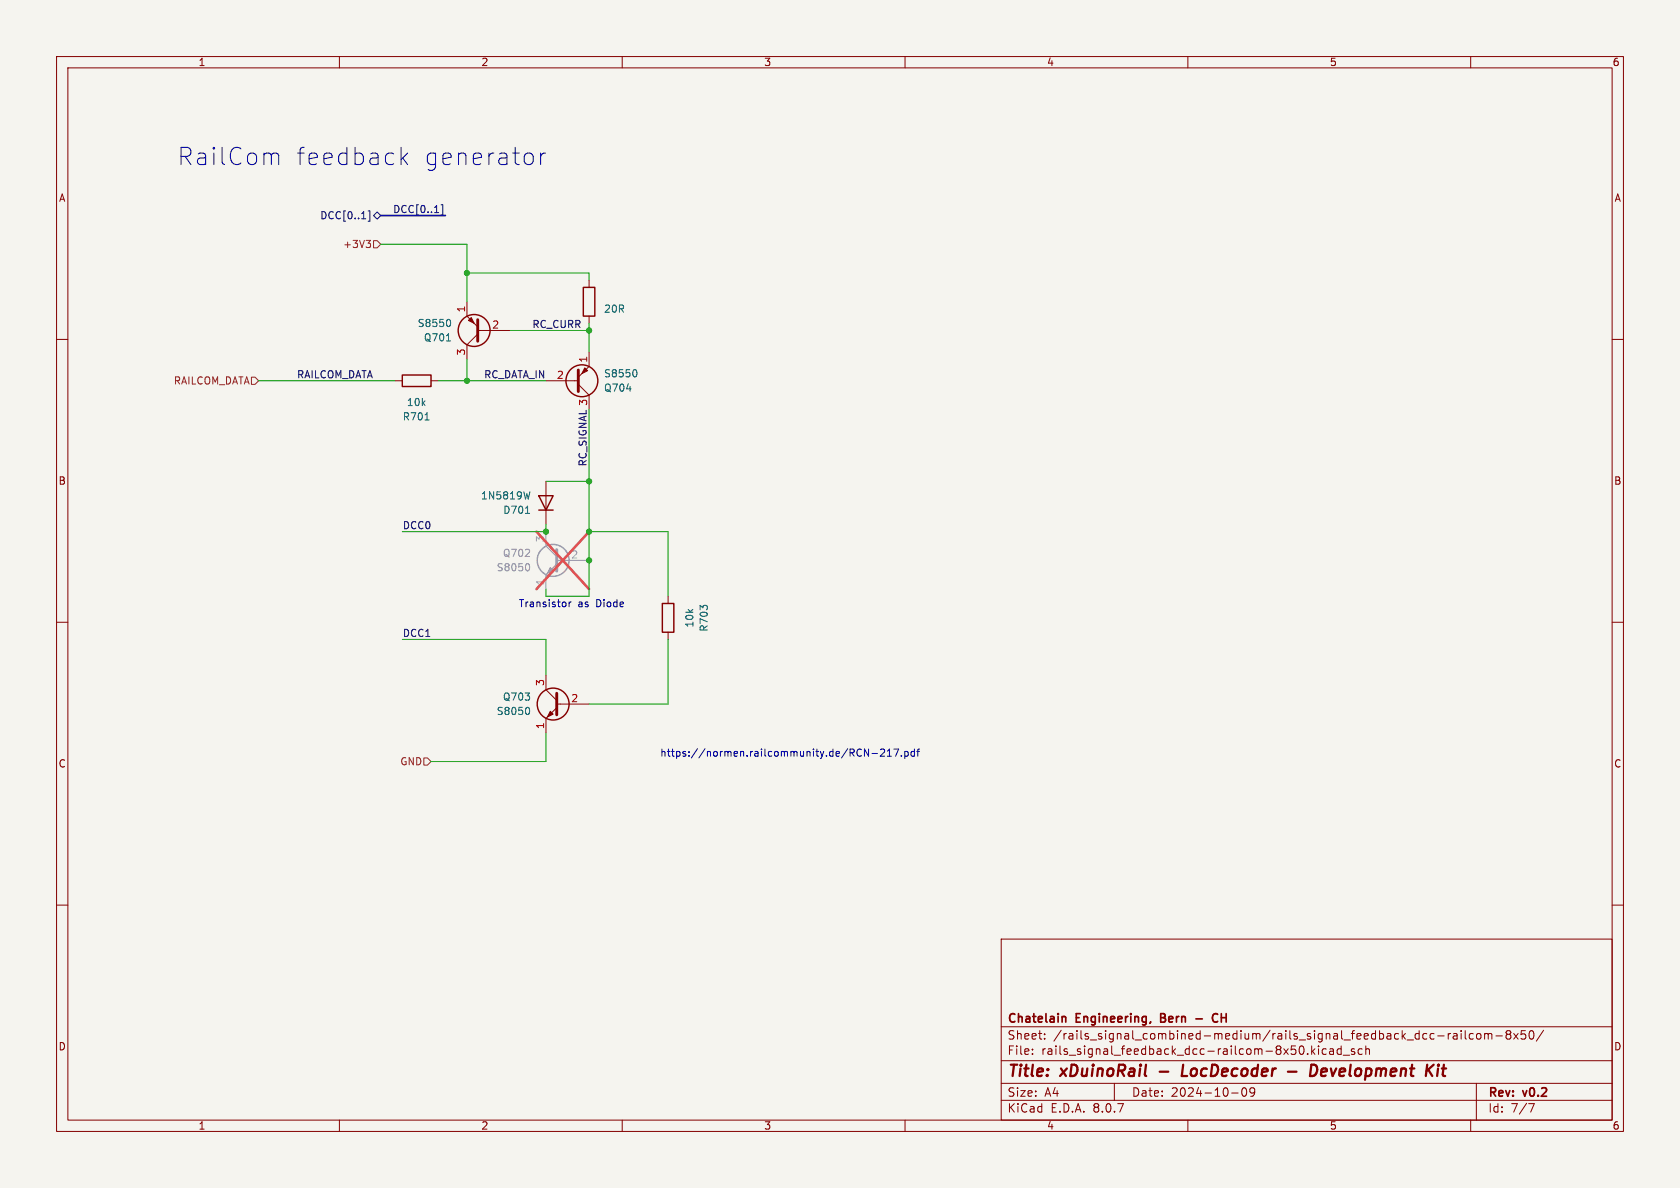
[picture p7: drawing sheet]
<svg xmlns="http://www.w3.org/2000/svg" width="297mm" height="210mm" viewBox="0 0 297 210" stroke-linecap="round" stroke-linejoin="round" font-family="sans-serif">
<path d="M0 0h297v210h-297z" fill="#f5f4ef" stroke="#f5f4ef" stroke-width=".18"/>
<g fill="none" stroke="#840000" stroke-width=".18">
<path d="M10 10h277v190h-277zM12 12h273v186h-273zM60 10v2M110 10v2M160 10v2M210 10v2M260 10v2M82.5 53.3v2.6l2 1.9M84.5 58.4h5.7M84.5 59.1l-2 1.9v2.5M104.1 49.5v1.3M104.1 55.9v1.3"/>
<path d="M10 60h2M69.8 67.3h1.3M76.2 67.3h1.3M96.5 67.3h5.7M102.2 67.9l1.9 2v2.5M104.1 62.2v2.6l-1.9 1.9M285 60h2M96.5 85.1v7.6M10 110h2M96.5 119.4v2.5l1.9 1.9M118.1 105.4v1.3M118.1 111.8v1.2"/>
<path d="M285 110h2M98.4 125.1l-1.9 1.9v2.5M98.4 124.5h5.7M10 160h2M177 166h108v32h-108zM285 160h2M60 198v2M110 198v2M160 198v2M177 194.5h108M177 191.5h108M177 187.5h108"/>
<path d="M177 181.5h108M182.5 186.3v.1M182.5 185.5v.1M184.7 183.6v.1M184.7 182.8v.1M197 191.5v3M210 198v2M217.7 193.2h1.2M219.7 192.4l.2-.1a.81 .81 0 0 1 .6 .6 .81 .81 0 0 1-.3 .8l-.2 .1a.81 .81 0 0 1-.3-1.4zM221.8 192.9l-.3 .3h-.3l-.2-.3 .1-.5 .4-.1 .2 .1a.99 .99 0 0 1-.3 1.4h-.3M231.9 184.9v1.5M232 185.8l.5 .6"/>
<path d="M232.5 185.4l-.6 .6M233.1 185.4v1M234.5 185.5l-.5-.1-.3 .3v.4l.2 .2h.6M235.1 185.5h.6v.9M235.7 185.8h-.5a.29 .29 0 0 0-.2 .3 .29 .29 0 0 0 .2 .3l.5-.1M237.1 185.5l-.4-.1-.3 .3v.4l.1 .2h.6M237.1 184.9v1.5M237.5 186.5h1.1M239.5 185.5l-.4-.1-.2 .2 .1 .2 .5 .2v.3h-.6M240.8 185.5l-.4-.1-.3 .3v.4l.1 .2h.6M241.5 185.5l.2-.1 .3 .1 .1 .9M241.5 184.9v1.5"/>
<path d="M254.2 183.1h1.1M256 182.7v1M256.5 182.7l-.3 .1-.2 .2M257 182.8h.5l.1 .9M257.6 183.1h-.5a.29 .29 0 0 0-.2 .3 .29 .29 0 0 0 .2 .3l.5-.1M258.3 182.2v.1M258.3 182.7v1M259 182.2v1.3l.2 .2M260 198v2M260.5 182.8l-.5-.1-.3 .3v.4l.2 .2h.6M261 191.5v6.5M261.2 182.8l.3-.1 .3 .3v.4l-.3 .3-.3-.1-.2-.2v-.4z"/>
<path d="M262.5 182.8l.4-.1 .2 .2M262.5 182.7v1M263.1 182.9l.2-.2 .4 .1v.9M263.1 182.9v.8M264.5 183.1h1.1M266.5 182.8l-.3 .3 .1 .5 .2 .1 .5-.1 .1-.2-.1-.4-.2-.2M266.5 182.8l-.3-.2 .3-.4 .5 .1 .1 .2-.3 .3M266.5 182.8h.3M267.6 182.7l.8 1M268.4 182.7l-.8 1M269.7 182.2h-.7l-.1 .7 .2-.1h.5l.1 .3v.5l-.2 .1-.6-.1M270.2 195.1h1l-.6 1.5"/>
<path d="M270.5 182.3l.2-.1a.81 .81 0 0 1 .6 .6 .81 .81 0 0 1-.3 .8l-.2 .1a.81 .81 0 0 1-.3-1.4zM272.9 182.1l-1.3 2"/>
</g>
<path d="M205 189.4h1.5M209.2 188.2l-.3 2h1M227.7 189.4h1.5M231.8 188.2h.5a1.08 1.08 0 0 1 .6 1.1 1.08 1.08 0 0 1-.8 .9h-.5zM234.3 188.9l-.6 .1-.2 .9 .3 .3h.4M234.6 189.4l-1 .1M254.2 188.9l-.1 1.3M254.3 188.2v.2M254.3 188.2l-.1 .1 .1 .1M254.3 188.2l.1 .1-.1 .1M254.9 188.9h.8M255.3 188.2l-.2 1.7v.2l.4 .1" fill="none" stroke="#840000" stroke-width=".4"/>
<path d="M188 179.7h.2l.2 .2v.8M205.2 179.9h.5M205.7 179.2h-.5v1.5h.6M215.3 179.3a.6 .6 0 0 0-.8 0 .6 .6 0 0 0-.2 .7 .56 .56 0 0 0 .3 .6 .56 .56 0 0 0 .7-.1M211.4 180.1h1.2" fill="none" stroke="#840000" stroke-width=".3"/>
<path d="M98.4 122.6v3.8" fill="none" stroke="#840000" stroke-width=".51"/>
<g fill="#840000" stroke="#840000" stroke-width=".18">
<path d="M97.3 125.7l.5 .5-1 .5z"/>
<path d="M103.4 65l.5 .5-1 .5z"/>
<path d="M83.3 56.1l.5 1.1-1-.6z"/>
</g>
<g fill="none" stroke="#840000" stroke-width=".25">
<path d="M103.1 50.8h2.1v5.1h-2.1zM71.1 66.3h5.1v2h-5.1zM95.2 87.6h2.6l-1.3 2.6zM95.2 90.2h2.6M117.1 106.7h2v5.1h-2z"/>
<circle cx="83.8" cy="58.4" r="2.82"/>
<circle cx="102.9" cy="67.3" r="2.82"/>
<circle cx="97.8" cy="124.5" r="2.82"/>
</g>
<path d="M79.4 56.5a.79 .79 0 0 1 0 1.2M75.1 74.2h.8M78.9 60.3h.8M112.3 65.3a.79 .79 0 0 1 0 1.3M92.9 90.7h.7M93.7 86.9l-.3 1.3M93.3 125a.79 .79 0 0 1 0 1.3" fill="none" stroke="#006464" stroke-width=".18"/>
<g fill="#840000" stroke="#840000" stroke-width=".51">
<path d="M102.2 65.4v3.8z"/>
<path d="M84.5 56.5v3.8z"/>
</g>
<path d="M96.5 94v2.5l1.9 1.9M98.4 99.7l-1.9 1.9v2.5M98.4 99.1h5.7" fill="none" stroke="#9c9b98" stroke-width=".18"/>
<path d="M98.4 97.2v3.8" fill="none" stroke="#9c9b98" stroke-width=".51"/>
<path d="M97.3 100.3l.5 .5-1 .5z" fill="#9c9b98" stroke="#9c9b98" stroke-width=".18"/>
<circle cx="97.8" cy="99.1" r="2.82" fill="none" stroke="#9c9b98" stroke-width=".25"/>
<path d="M93.3 99.6a.79 .79 0 0 1 0 1.3" fill="none" stroke="#939391" stroke-width=".18"/>
<path d="M94.8 94l9.3 10.1M104.1 94l-9.3 10.1" fill="none" stroke="#e65255" stroke-width=".46"/>
<path d="M64.7 42.5h.8l-.4 .5M65.3 43l.2 .2v.3l-.2 .3M66 42.5h.7l.6 .7-.6 .6h-.7zM44.4 66.7h.7l.6 .6-.6 .6h-.7zM74.9 134h.7l.6 .6-.6 .7h-.7z" fill="none" stroke="#725600" stroke-width=".18"/>
<path d="M65.1 37.3h.3v1.8h-.3M66 38.1l.7-.6 .6 .6-.6 .6zM78 36.2h.3v1.8h-.3" fill="none" stroke="#000084" stroke-width=".18"/>
<g fill="none" stroke="#0000c2" stroke-width=".18">
<path d="M48.4 27.1l.7 .1 .2 .3v1.6M71.2 27.9l.9 1.2M72.1 27.1l-1.2 1.1M95.6 27.1v2M96.4 27.1a.78 .78 0 0 0-.8 .5M100.6 106.4v.9M101 106.4l-.4 .3M152.8 132.4l.7 1.3v-1.3M154.2 133.2h.9M155.7 132.5l.4-.1 .3 .4-.8 .9h.8M156.9 133.7h.7M156.9 132.8l.3-.4v1.3"/>
<path d="M158 132.4h.9l-.6 1.3M159.4 133.6v.1M160 132.9l.3-.1 .3 .3-.2 .5h-.4M160 132.8v1.3M161.7 132.9l-.4-.1-.3 .3 .2 .5h.5M161.7 132.4v1.3M162.1 132.8h.5M162.6 132.4l-.3 .2v1.1"/>
</g>
<path d="M67.3 38.1h11.4" fill="none" stroke="#000084" stroke-width=".3"/>
<g fill="none" stroke="#009600" stroke-width=".18">
<path d="M67.3 43.2h15.2v10.1M82.5 48.3h21.6v1.2M90.2 58.4h13.9M104.1 57.2v5M45.7 67.3h24.1M77.5 67.3h19M82.5 63.5v3.8M104.1 72.4v33h-7.6v-1.3M96.5 92.7v1.3h-25.4M96.5 85.1h7.6M104.1 94h14v11.4M71.1 113h25.4v6.4"/>
<path d="M118.1 113v11.5h-14M96.5 129.5v5.1h-20.3"/>
</g>
<g fill="#009600" stroke="#009600" stroke-width=".18">
<circle cx="96.5" cy="94" r=".46"/>
<circle cx="104.1" cy="99.1" r=".46"/>
<circle cx="104.1" cy="94" r=".46"/>
<circle cx="104.1" cy="85.1" r=".46"/>
<circle cx="82.5" cy="67.3" r=".46"/>
<circle cx="82.5" cy="48.3" r=".46"/>
<circle cx="104.1" cy="58.4" r=".46"/>
</g>
<g font-size="4.2" fill="#0000c2">
<text x="31.4" y="29.4">RailCom</text>
<text x="52.2" y="29.4">feedback</text>
<text x="74.7" y="29.4">generator</text>
</g>
<g font-size="2.8" fill="#840000">
<text x="178" y="190.9">Title:</text>
<text x="187.7" y="190.9">xDuinoRail</text>
<text x="210.6" y="190.9">LocDecoder</text>
<text x="234.9" y="190.9">Development</text>
</g>
<g font-size="2.1" fill="#840000">
<text x="178" y="184">Sheet:</text>
<text x="178" y="181.2">Chatelain</text>
<text x="186.2" y="184">/rails_signal_combined-medium/rails_signal_feedback_dcc-railcom-8x50/</text>
<text x="190.3" y="181.2">Engineering,</text>
<text x="205.8" y="181.2">Bern</text>
<text x="216.3" y="181.2">CH</text>
<text x="178" y="186.7">File:</text>
<text x="184.1" y="186.7">rails_signal_feedback_dcc-railcom-8x50.kicad_sch</text>
<text x="178" y="196.9">KiCad</text>
<text x="178" y="194.1">Size:</text>
<text x="184.7" y="194.1">A4</text>
<text x="185.7" y="196.9">E.D.A.</text>
<text x="193.3" y="196.9">8.0.7</text>
<text x="200" y="194.1">Date:</text>
<text x="207" y="194.1">2024-10-09</text>
<text x="263" y="194.3">Rev:</text>
<text x="263" y="196.9">Id:</text>
<text x="267.1" y="196.9">7/7</text>
<text x="269.4" y="194.3">v0.2</text>
</g>
<g font-size="1.8" fill="#840000">
<text x="35" y="11.9">1</text>
<text x="85" y="11.9">2</text>
<text x="135" y="11.9">3</text>
<text x="185" y="11.9">4</text>
<text x="235" y="11.9">5</text>
<text x="285" y="11.9">6</text>
<text x="10.3" y="35.9">A</text>
<text x="285.3" y="35.9">A</text>
<text x="10.3" y="85.9">B</text>
<text x="285.3" y="85.9">B</text>
<text x="10.3" y="135.9">C</text>
<text x="285.3" y="135.9">C</text>
<text x="10.3" y="185.9">D</text>
<text x="285.3" y="185.9">D</text>
<text x="35" y="199.9">1</text>
<text x="85" y="199.9">2</text>
<text x="135" y="199.9">3</text>
<text x="185" y="199.9">4</text>
<text x="235" y="199.9">5</text>
<text x="285" y="199.9">6</text>
</g>
<g font-size="1.8" fill="#000084">
<text x="56.5" y="39">DCC[0..1]</text>
<text x="69.4" y="37.8">DCC[0..1]</text>
</g>
<g font-size="1.8" fill="#725600">
<text x="60.6" y="44">+3V3</text>
<text x="30.6" y="68.2">RAILCOM_DATA</text>
<text x="70.7" y="135.5">GND</text>
</g>
<g font-size="1.8" fill="#006464">
<text x="73.7" y="58">S8550</text>
<text x="106.7" y="55.5">20R</text>
<text x="74.8" y="60.6">Q701</text>
<text x="71.8" y="72">10k</text>
<text x="106.7" y="66.9">S8550</text>
<text x="106.7" y="69.4">Q704</text>
<text x="71.1" y="74.5">R701</text>
<text x="84.9" y="88.5">1N5819W</text>
<text x="88.9" y="91">D701</text>
<text x="122.8" y="111" transform="rotate(-90 122.8 111)">10k</text>
<text x="125.3" y="111.8" transform="rotate(-90 125.3 111.8)">R703</text>
<text x="88.8" y="124.1">Q703</text>
<text x="87.7" y="126.6">S8050</text>
</g>
<g font-size="1.8" fill="#a90000">
<text x="82.3" y="55.3" transform="rotate(-90 82.3 55.3)">1</text>
<text x="86.9" y="58.2">2</text>
<text x="82.3" y="62.9" transform="rotate(-90 82.3 62.9)">3</text>
<text x="103.9" y="64.2" transform="rotate(-90 103.9 64.2)">1</text>
<text x="98.4" y="67.1">2</text>
<text x="96.3" y="121.4" transform="rotate(-90 96.3 121.4)">3</text>
<text x="100.9" y="124.2">2</text>
<text x="96.3" y="129" transform="rotate(-90 96.3 129)">1</text>
</g>
<g font-size="1.8" fill="#0f0f0f">
<text x="94" y="58.1">RC_CURR</text>
<text x="52.4" y="67">RAILCOM_DATA</text>
<text x="85.5" y="67">RC_DATA_IN</text>
<text x="103.8" y="82.6" transform="rotate(-90 103.8 82.6)">RC_SIGNAL 3</text>
<text x="71.1" y="93.6">DCC0</text>
<text x="71.1" y="112.7">DCC1</text>
</g>
<g font-size="1.8" fill="#a5a4a2">
<text x="96.3" y="96" transform="rotate(-90 96.3 96)">3</text>
<text x="100.9" y="98.8">2</text>
<text x="96.3" y="103.6" transform="rotate(-90 96.3 103.6)">1</text>
</g>
<g font-size="1.8" fill="#939391">
<text x="87.7" y="101.2">S8050</text>
<text x="88.8" y="98.7">Q702</text>
</g>
<g font-size="1.8" fill="#0000c2">
<text x="91.6" y="107.5">Transistor</text>
<text x="102.2" y="107.5">as</text>
<text x="105.5" y="107.5">Diode</text>
<text x="116.6" y="134">https://normen.railcommunity.de/RCN-217.pdf</text>
</g>
</svg>
